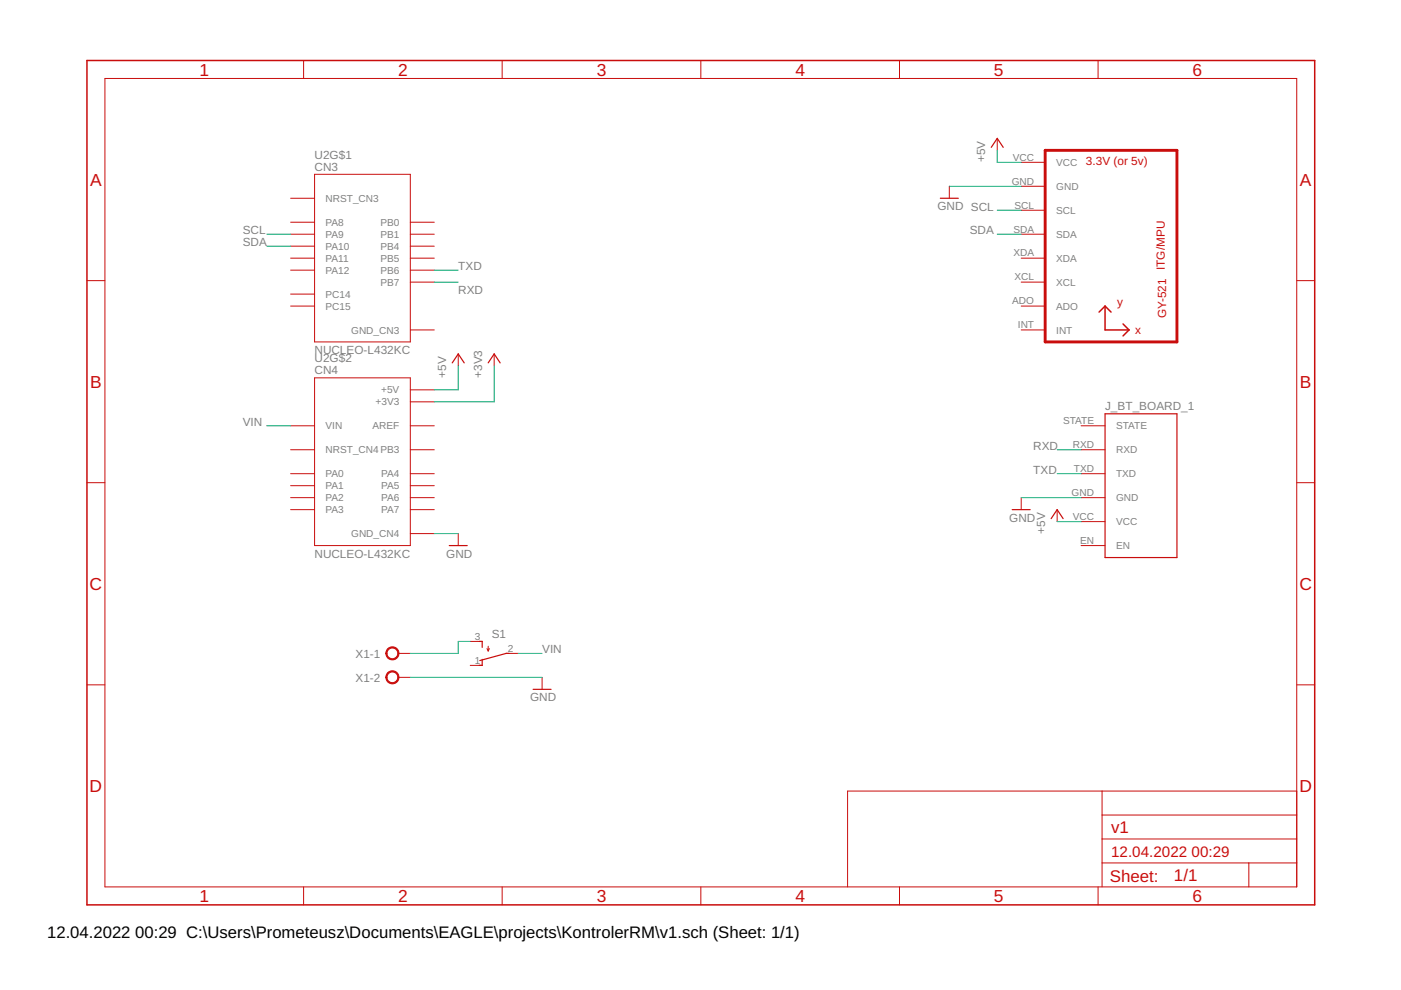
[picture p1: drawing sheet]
<svg xmlns="http://www.w3.org/2000/svg" width="297mm" height="210mm" viewBox="0 0 297 210" stroke-linecap="round" stroke-linejoin="round" font-family="sans-serif">
<path d="M221.6 31.9h27.9v40.6h-27.9z" fill="none" stroke="#c90d0c" stroke-width=".61"/>
<g fill="none" stroke="#c90d0c" stroke-width=".21">
<path d="M22.2 16.6h252.7v171.4h-252.7zM64.4 12.8v3.8M106.5 12.8v3.8M148.6 12.8v3.8M190.7 12.8v3.8M232.8 12.8v3.8M66.7 37h20.3v35.5h-20.3zM201.3 39.5v2.5M211.4 29.3v2.6M216.5 34.4h5.1M216.5 39.5h5.1M18.4 59.5h3.8"/>
<path d="M61.6 49.7h5.1M61.6 54.7h5.1M61.6 52.2h5.1M61.6 42h5.1M61.6 47.1h5.1M61.6 57.3h5.1M87 49.7h5.1M87 54.7h5.1M87 59.8h5.1M87 52.2h5.1M87 47.1h5.1M87 57.3h5.1"/>
<path d="M216.5 44.6h5.1M216.5 49.7h5.1M216.5 54.7h5.1M216.5 59.8h5.1M274.9 59.5h3.8M61.6 64.9h5.1M61.6 62.4h5.1M87 70h5.1M97.2 75v2.6M104.8 75v2.6M216.5 64.9h5.1M216.5 70h5.1"/>
<path d="M61.6 95.4h5.1M61.6 90.3h5.1M66.7 80.1h20.3v35.6h-20.3zM87 95.4h5.1M87 90.3h5.1M87 85.2h5.1M87 82.7h5.1M229.2 95.4h5.1M229.2 90.3h5.1M18.4 102.3h3.8M61.6 105.5h5.1M61.6 100.4h5.1"/>
<path d="M61.6 108.1h5.1M61.6 103h5.1M87 105.5h5.1M87 100.4h5.1M87 108.1h5.1M87 103h5.1M87 113.1h5.1M97.2 113.1v2.6M216.5 105.5v2.6M224.1 108.1v2.5M229.2 105.5h5.1M229.2 100.4h5.1"/>
<path d="M229.2 110.6h5.1M229.2 115.7h5.1M274.9 102.3h3.8M84.5 138.5h2.5M99.7 136h2.5M103.3 137.5l.2 .5M103.5 137v1M103.8 137.5l-.3 .5M107.3 138.5h2.6M18.4 145.2h3.8M84.5 143.6h2.5M99.7 141.1h2.5"/>
<path d="M114.9 143.6v2.6M274.9 145.2h3.8M233.7 167.7v20.3M233.7 177.9h41.2M233.7 172.8h41.2M274.9 167.7h-95.2v20.3M64.4 188v3.9M106.5 188v3.9M148.6 188v3.9M190.7 188v3.9M232.8 188v3.9M233.7 183h41.2"/>
<path d="M264.8 183v5"/>
</g>
<path d="M18.4 12.8h260.3v179.1h-260.3zM234.3 64.9v5.1h5.1M234.3 64.9l1.3 1.3M234.3 64.9l-1.3 1.3M238.1 68.7l1.3 1.3M239.4 70l-1.3 1.2" fill="none" stroke="#c90d0c" stroke-width=".32"/>
<path d="M210.2 31.2l1.2-1.9 1.3 1.9M199.4 42h3.8M95.9 76.9l1.3-1.9 1.2 1.9M103.5 76.9l1.3-1.9 1.2 1.9M234.3 87.7h15.2v30.5h-15.2zM95.2 115.7h3.9M214.6 108.1h3.8M222.9 110l1.2-1.9 1.3 1.9M101.6 136h.6v1.3M102.2 139.8v1.3h-.6M107.9 138.5h-.6l-5.6 1.6M113 146.2h3.8" fill="none" stroke="#c90d0c" stroke-width=".25"/>
<g fill="#c90d0c" stroke="#c90d0c" stroke-width=".21">
<path d="M82.2 137.6a1.4 1.4 0 0 1 2.2 .2 1.4 1.4 0 0 1-.8 2.1 1.4 1.4 0 0 1-1.8-1.4h.2a1.15 1.15 0 0 1 1.6-1 1.15 1.15 0 0 1 .3 1.9 1.15 1.15 0 0 1-1.8-.6l-.1-.3h-.2z" fill-rule="evenodd"/>
<path d="M82.2 142.6a1.4 1.4 0 0 1 2.2 .3 1.4 1.4 0 0 1-.8 2.1 1.4 1.4 0 0 1-1.8-1.4h.2a1.15 1.15 0 0 1 1.6-1.1 1.15 1.15 0 0 1 .3 1.9 1.15 1.15 0 0 1-1.8-.5l-.1-.3h-.2z" fill-rule="evenodd"/>
</g>
<g fill="none" stroke="#0dab76" stroke-width=".21">
<path d="M201.3 39.5h15.2M211.4 31.9v2.5h5.1M56.5 49.7h5.1M56.5 52.2h5.1M92.1 57.3h5.1M92.1 59.8h5.1M211.4 44.6h5.1M211.4 49.7h5.1M97.2 77.6v5.1h-5.1M104.8 77.6v7.6h-12.7M56.5 90.3h5.1M224.1 95.4h5.1"/>
<path d="M92.1 113.1h5.1M216.5 105.5h12.7M224.1 110.6h5.1M224.1 100.4h5.1M99.7 136h-2.5v2.5h-10.2M109.9 138.5h5M87 143.6h27.9"/>
</g>
<g font-size="3.7" fill="#c90d0c">
<text x="42.3" y="16">1</text>
<text x="84.4" y="16">2</text>
<text x="126.5" y="16">3</text>
<text x="168.6" y="16">4</text>
<text x="210.7" y="16">5</text>
<text x="252.9" y="16">6</text>
<text x="19.1" y="39.4">A</text>
<text x="275.6" y="39.4">A</text>
<text x="19.1" y="82.2">B</text>
<text x="275.6" y="82.2">B</text>
<text x="19" y="125.1">C</text>
<text x="275.5" y="125.1">C</text>
<text x="19" y="167.9">D</text>
<text x="275.5" y="167.9">D</text>
<text x="42.3" y="191.2">1</text>
<text x="84.4" y="191.2">2</text>
<text x="126.5" y="191.2">3</text>
<text x="168.6" y="191.2">4</text>
<text x="210.7" y="191.2">5</text>
<text x="252.9" y="191.2">6</text>
</g>
<g font-size="3.6" fill="#c90d0c">
<text x="235.6" y="176.6">v1</text>
<text x="235.3" y="186.9">Sheet:</text>
<text x="248.9" y="186.8">1/1</text>
</g>
<g font-size="3.5">
<text x="10" y="198.9">12.04.2022</text>
<text x="28.7" y="198.9">00:29 C:\Users\Prometeusz\Documents\EAGLE\projects\KontrolerRM\v1.sch (Sheet: 1/1)</text>
</g>
<g font-size="3.2" fill="#c90d0c">
<text x="235.6" y="181.7">12.04.2022</text>
<text x="252.6" y="181.7">00:29</text>
</g>
<g font-size="2.5" fill="#808080">
<text x="66.7" y="33.7">U2G$1</text>
<text x="208.9" y="34.4" transform="rotate(-90 208.9 34.4)">+5V</text>
<text x="66.7" y="36.2">CN3</text>
<text x="198.7" y="44.6">GND SCL</text>
<text x="51.5" y="49.7">SCL</text>
<text x="51.5" y="52.2">SDA</text>
<text x="205.6" y="49.7">SDA</text>
<text x="97.2" y="57.3">TXD</text>
<text x="97.2" y="62.3">RXD</text>
<text x="66.7" y="75">NUCLEO-L432KC</text>
<text x="66.7" y="76.8">U2G$2</text>
<text x="66.7" y="79.4">CN4</text>
<text x="94.6" y="80.1" transform="rotate(-90 94.6 80.1)">+5V</text>
<text x="102.2" y="80.1" transform="rotate(-90 102.2 80.1)">+3V3</text>
<text x="234.3" y="87">J_BT_BOARD_1</text>
<text x="51.5" y="90.3">VIN</text>
<text x="219.1" y="95.4">RXD</text>
<text x="219.1" y="100.4">TXD</text>
<text x="214" y="110.6">GND</text>
<text x="221.6" y="113.1" transform="rotate(-90 221.6 113.1)">+5V</text>
<text x="66.7" y="118.2">NUCLEO-L432KC</text>
<text x="94.6" y="118.2">GND</text>
<text x="104.3" y="135.2">S1</text>
<text x="75.4" y="139.4">X1-1</text>
<text x="114.9" y="138.5">VIN</text>
<text x="75.4" y="144.5">X1-2</text>
<text x="112.4" y="148.7">GND</text>
</g>
<g font-size="2.5" fill="#c90d0c">
<text x="230.2" y="34.9">3.3V (or 5v)</text>
<text x="247" y="57.3" transform="rotate(-90 247 57.3)">ITG/MPU</text>
<text x="236.8" y="64.9">y</text>
<text x="240.6" y="70.7">x</text>
<text x="247.3" y="67.4" transform="rotate(-90 247.3 67.4)">GY-521</text>
</g>
<g font-size="2.1" fill="#808080">
<text x="214.8" y="34.1">VCC</text>
<text x="223.9" y="35.2">VCC</text>
<text x="214.5" y="39.1">GND</text>
<text x="223.9" y="40.3">GND</text>
<text x="69" y="42.8">NRST_CN3</text>
<text x="69" y="47.9">PA8</text>
<text x="80.6" y="47.9">PB0</text>
<text x="215.1" y="44.2">SCL</text>
<text x="223.9" y="45.3">SCL</text>
<text x="69" y="50.4">PA9</text>
<text x="69" y="53">PA10</text>
<text x="80.6" y="50.4">PB1</text>
<text x="80.6" y="53">PB4</text>
<text x="214.9" y="49.3">SDA</text>
<text x="223.9" y="50.4">SDA</text>
<text x="69" y="58">PA12</text>
<text x="69" y="55.5">PA11</text>
<text x="80.6" y="58">PB6</text>
<text x="80.6" y="55.5">PB5</text>
<text x="214.9" y="54.4">XDA</text>
<text x="215.1" y="59.5">XCL</text>
<text x="223.9" y="55.5">XDA</text>
<text x="69" y="63.1">PC14</text>
<text x="69" y="65.6">PC15</text>
<text x="80.6" y="60.6">PB7</text>
<text x="214.6" y="64.5">ADO</text>
<text x="223.9" y="60.6">XCL</text>
<text x="223.9" y="65.6">ADO</text>
<text x="74.4" y="70.7">GND_CN3</text>
<text x="215.8" y="69.6">INT</text>
<text x="223.9" y="70.7">INT</text>
<text x="80.8" y="83.4">+5V</text>
<text x="79.6" y="86">+3V3</text>
<text x="225.4" y="89.9">STATE</text>
<text x="69" y="91">VIN</text>
<text x="79" y="91">AREF</text>
<text x="227.5" y="95">RXD</text>
<text x="236.6" y="91">STATE</text>
<text x="69" y="96.1">NRST_CN4PB3</text>
<text x="69" y="101.2">PA0</text>
<text x="80.8" y="101.2">PA4</text>
<text x="227.7" y="100.1">TXD</text>
<text x="236.6" y="101.2">TXD</text>
<text x="236.6" y="96.1">RXD</text>
<text x="69" y="103.7">PA1</text>
<text x="69" y="106.3">PA2</text>
<text x="80.8" y="103.7">PA5</text>
<text x="80.8" y="106.3">PA6</text>
<text x="227.2" y="105.2">GND</text>
<text x="236.6" y="106.3">GND</text>
<text x="69" y="108.8">PA3</text>
<text x="74.4" y="113.9">GND_CN4</text>
<text x="80.8" y="108.8">PA7</text>
<text x="227.5" y="110.2">VCC</text>
<text x="236.6" y="111.4">VCC</text>
<text x="229" y="115.3">EN</text>
<text x="236.6" y="116.4">EN</text>
<text x="100.7" y="135.6">3</text>
<text x="100.7" y="140.7">1</text>
<text x="107.7" y="138.2">2</text>
</g>
</svg>
